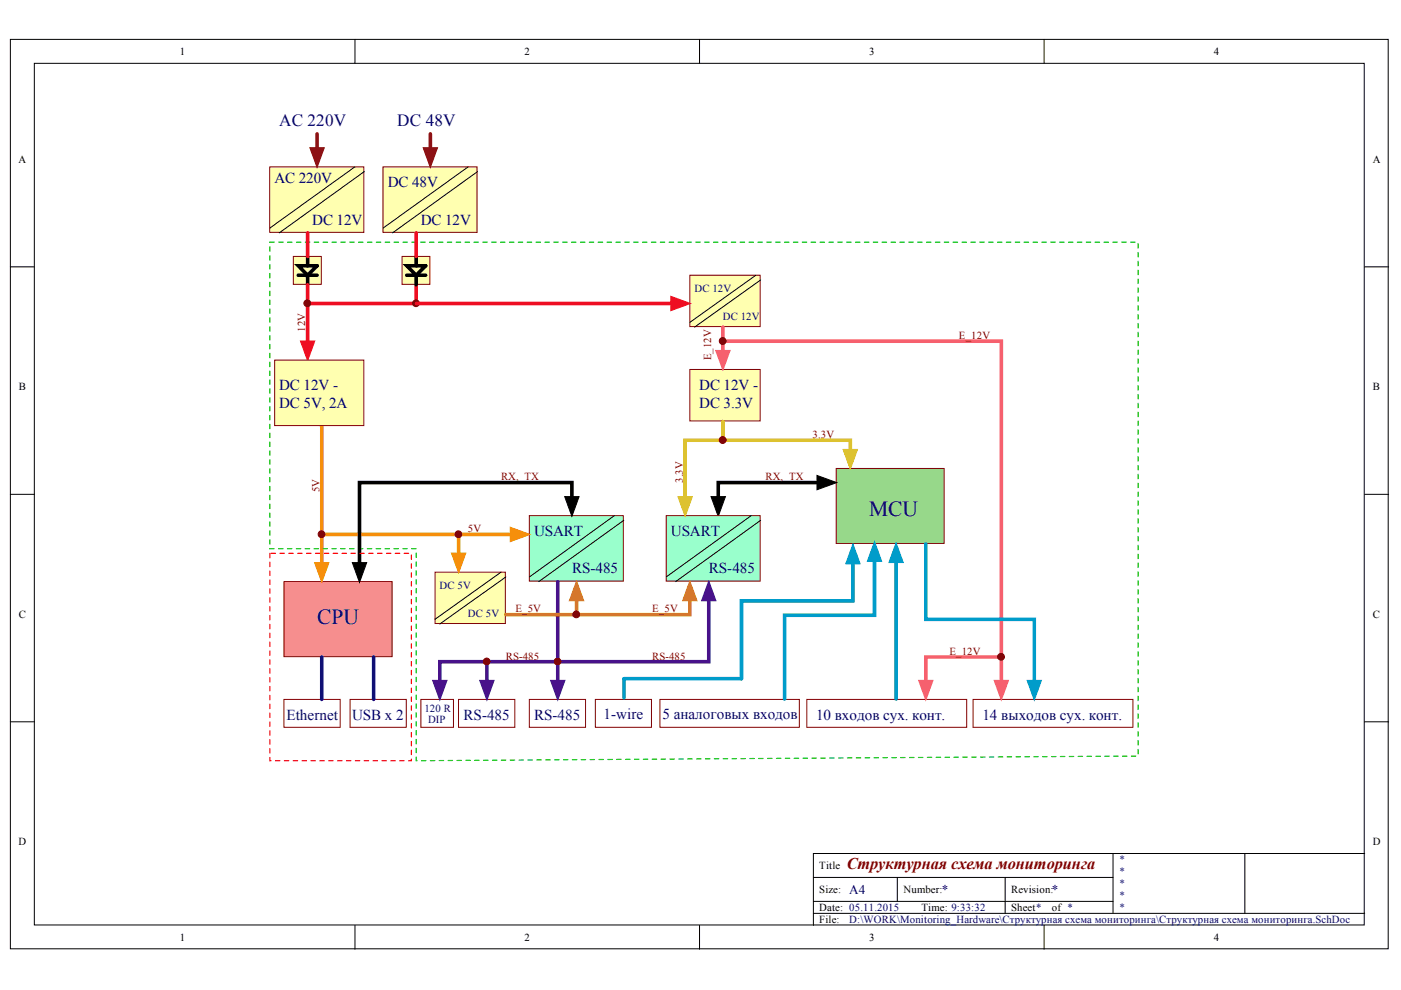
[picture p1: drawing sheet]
<svg xmlns="http://www.w3.org/2000/svg" width="297mm" height="210mm" viewBox="0 0 297 210" stroke-linecap="round" stroke-linejoin="round" font-family="sans-serif">
<g fill="#fff" stroke="#000" stroke-width=".21">
<path d="M2.2 8.4h292.1v192.8h-292.1z"/>
<path d="M7.3 13.4h281.9v182.7h-281.9z"/>
</g>
<g fill="none" stroke="#000" stroke-width=".21">
<path d="M75.3 8.4v5M148.3 8.4v5M221.4 8.4v5M2.2 56.6h5.1M289.3 56.6h5.1M2.2 104.8h5.1M289.3 104.8h5.1M2.2 153h5.1M289.3 153h5.1M75.3 196.2v5.1M148.3 196.2v5.1M172.5 186h63.5"/>
<path d="M172.5 193.7h116.8M172.5 191.1h63.5M190.2 186v5.1M213.1 186v7.7M221.4 196.2v5.1M236 181v12.7M263.9 181h-91.4v15.2M289.3 181h-25.4v12.7"/>
</g>
<path d="M81.2 35.4h20v13.9h-20z" fill="#ffffb0" stroke="#800000" stroke-width=".21"/>
<path d="M60.2 123.3h22.9v15.9h-22.9z" fill="#f68e8e" stroke="#800000" stroke-width=".21"/>
<path d="M99.2 35.4l-18 13M101.3 36.4l-18.1 13" fill="none" stroke="#000" stroke-width=".21"/>
<path d="M57.2 35.4h19.9v13.9h-19.9z" fill="#ffffb0" stroke="#800000" stroke-width=".21"/>
<path d="M75.2 35.4l-18 13M77.2 36.4l-18 13" fill="none" stroke="#000" stroke-width=".21"/>
<path d="M112.2 109.3h20v13.9h-20z" fill="#9fc" stroke="#800000" stroke-width=".21"/>
<path d="M130.2 109.3l-17.9 13M132.3 110.3l-18.1 13" fill="none" stroke="#000" stroke-width=".21"/>
<path d="M97.2 148.3h12v5.9h-12z" fill="none" stroke="#800000" stroke-width=".21"/>
<path d="M68.2 90.3v32" fill="none" stroke="#fa8e02" stroke-width=".76"/>
<path d="M66.7 119.3h3l-1.5 4.2z" fill="#fa8e02"/>
<path d="M66.7 119.3h3l-1.5 4.2z" fill="none" stroke="#fa8e02" stroke-width=".21"/>
<path d="M62.2 54.4h5.9v5.9h-5.9z" fill="#ffffb0" stroke="#800000" stroke-width=".21"/>
<path d="M63.2 56.4h4l-2 2zM63.2 58.4h4M65.2 54.4v2M65.2 58.4v2" fill="none" stroke="#000" stroke-width=".76"/>
<path d="M65.2 60.4v3.9h23v-3.9M65.2 64.3v11" fill="none" stroke="#ee0e22" stroke-width=".76"/>
<path d="M63.7 72.3h3l-1.5 4.2z" fill="#ee0e22"/>
<path d="M63.7 72.3h3l-1.5 4.2z" fill="none" stroke="#ee0e22" stroke-width=".21"/>
<path d="M177.3 99.3h22.9v15.9h-22.9z" fill="#97d88a" stroke="#800000" stroke-width=".21"/>
<path d="M67.2 28.4v6" fill="none" stroke="#8e0815" stroke-width=".76"/>
<path d="M65.7 31.3h3.1l-1.6 4.2z" fill="#8e0815"/>
<path d="M65.7 31.3h3.1l-1.6 4.2z" fill="none" stroke="#8e0815" stroke-width=".21"/>
<path d="M91.2 28.4v6" fill="none" stroke="#8e0815" stroke-width=".76"/>
<path d="M89.7 31.3h3.1l-1.6 4.2z" fill="#8e0815"/>
<path d="M89.7 31.3h3.1l-1.6 4.2z" fill="none" stroke="#8e0815" stroke-width=".21"/>
<path d="M85.2 54.4h5.9v5.9h-5.9z" fill="#ffffb0" stroke="#800000" stroke-width=".21"/>
<path d="M86.2 56.4h4l-2 2zM86.2 58.4h4M88.2 54.4v2M88.2 58.4v2" fill="none" stroke="#000" stroke-width=".76"/>
<circle cx="65.2" cy="64.3" r=".72" fill="#800000" stroke="#800000" stroke-width=".21"/>
<path d="M68.2 113.3h43" fill="none" stroke="#fd8300" stroke-width=".76"/>
<path d="M108.2 111.8l4.2 1.5-4.2 1.5z" fill="#fd8300"/>
<path d="M108.2 111.8l4.2 1.5-4.2 1.5z" fill="none" stroke="#fd8300" stroke-width=".21"/>
<circle cx="68.2" cy="113.3" r=".72" fill="#800000" stroke="#800000" stroke-width=".21"/>
<path d="M112.2 148.3h11.9v5.9h-11.9z" fill="none" stroke="#800000" stroke-width=".21"/>
<path d="M118.3 123.3v24" fill="none" stroke="#48128a" stroke-width=".76"/>
<path d="M116.7 144.3h3.1l-1.5 4.1z" fill="#48128a"/>
<path d="M116.7 144.3h3.1l-1.5 4.1z" fill="none" stroke="#48128a" stroke-width=".21"/>
<path d="M60.2 148.3h11.9v5.9h-11.9zM74.2 148.3h11.9v5.9h-11.9z" fill="none" stroke="#800000" stroke-width=".21"/>
<path d="M68.2 139.3v9M79.2 139.3v9" fill="none" stroke="#0000bf" stroke-width=".76"/>
<path d="M146.3 78.3h14.9v10.9h-14.9z" fill="#ffffb0" stroke="#800000" stroke-width=".21"/>
<path d="M89.2 148.3h6.9v5.9h-6.9zM139.9 148.3h29.6v5.9h-29.6zM171.1 148.3h33.9v5.9h-33.9zM206.3 148.3h33.9v5.9h-33.9z" fill="none" stroke="#800000" stroke-width=".21"/>
<circle cx="88.2" cy="64.3" r=".71" fill="#800000" stroke="#800000" stroke-width=".21"/>
<path d="M93.2 147.3v-7h10v7" fill="none" stroke="#48128a" stroke-width=".76"/>
<path d="M101.7 144.3h3.1l-1.6 4.1z" fill="#48128a"/>
<path d="M101.7 144.3h3.1l-1.6 4.1z" fill="none" stroke="#48128a" stroke-width=".21"/>
<path d="M91.7 144.3h3.1l-1.6 4.1z" fill="#48128a"/>
<path d="M91.7 144.3h3.1l-1.6 4.1z" fill="none" stroke="#48128a" stroke-width=".21"/>
<path d="M58.2 76.4h18.9v13.8h-18.9z" fill="#ffffb0" stroke="#800000" stroke-width=".21"/>
<path d="M176.3 102.3h-24v6" fill="none" stroke="#000" stroke-width=".76"/>
<path d="M150.8 105.3h3l-1.5 4.2zM173.2 100.8l4.2 1.5-4.2 1.5z" fill="#000"/>
<path d="M150.8 105.3h3l-1.5 4.2zM173.2 100.8l4.2 1.5-4.2 1.5z" fill="none" stroke="#000" stroke-width=".21"/>
<path d="M57.2 51.4h184.1v108.9l-153.1 1v-45h-31v-64.9" fill="none" stroke="#00bf00" stroke-width=".25" stroke-dasharray=".9 .9"/>
<path d="M153.3 89.4v3.9h27v5" fill="none" stroke="#d7c001" stroke-width=".76"/>
<path d="M178.8 95.3h3l-1.5 4.2z" fill="#d7c001"/>
<path d="M178.8 95.3h3l-1.5 4.2z" fill="none" stroke="#d7c001" stroke-width=".21"/>
<path d="M121.3 108.3v-6h-45.1v20" fill="none" stroke="#000" stroke-width=".76"/>
<path d="M119.7 105.3h3.1l-1.5 4.2zM74.7 119.3h3l-1.5 4.2z" fill="#000"/>
<path d="M74.7 119.3h3l-1.5 4.2zM119.7 105.3h3.1l-1.5 4.2z" fill="none" stroke="#000" stroke-width=".21"/>
<path d="M103.2 140.3h15.1" fill="none" stroke="#48128a" stroke-width=".76"/>
<circle cx="103.2" cy="140.2" r=".71" fill="#800000" stroke="#800000" stroke-width=".21"/>
<path d="M92.2 121.3h14.9v10.9h-14.9z" fill="#ffffb0" stroke="#800000" stroke-width=".21"/>
<path d="M106.2 121.3l-14 10M107.2 122.3l-14 10" fill="none" stroke="#000" stroke-width=".21"/>
<path d="M97.2 113.3v7" fill="none" stroke="#fa8e02" stroke-width=".76"/>
<path d="M95.7 117.3h3.1l-1.6 4.2z" fill="#fa8e02"/>
<path d="M95.7 117.3h3.1l-1.6 4.2z" fill="none" stroke="#fa8e02" stroke-width=".21"/>
<circle cx="97.2" cy="113.3" r=".72" fill="#800000" stroke="#800000" stroke-width=".21"/>
<path d="M65.2 49.4v5M88.2 49.4v5" fill="none" stroke="#ee0e22" stroke-width=".76"/>
<path d="M122.2 124.3v6h-15" fill="none" stroke="#c87b0c" stroke-width=".76"/>
<path d="M122.2 123.2l1.6 4.2h-3.1z" fill="#c87b0c"/>
<path d="M122.2 123.2l1.6 4.2h-3.1z" fill="none" stroke="#c87b0c" stroke-width=".21"/>
<path d="M146.3 58.4h14.9v10.8h-14.9z" fill="#ffffb0" stroke="#800000" stroke-width=".21"/>
<path d="M160.3 58.4l-14 10M161.3 59.3l-14 10" fill="none" stroke="#000" stroke-width=".21"/>
<path d="M88.2 64.3h57.1" fill="none" stroke="#ee0e22" stroke-width=".76"/>
<path d="M142.2 62.8l4.2 1.5-4.2 1.6z" fill="#ee0e22"/>
<path d="M142.2 62.8l4.2 1.5-4.2 1.6z" fill="none" stroke="#ee0e22" stroke-width=".21"/>
<path d="M141.2 109.3h20v13.9h-20z" fill="#9fc" stroke="#800000" stroke-width=".21"/>
<path d="M159.3 109.3l-18.1 13M161.3 110.3l-18 13" fill="none" stroke="#000" stroke-width=".21"/>
<path d="M150.3 124.3v16h-32" fill="none" stroke="#48128a" stroke-width=".76"/>
<path d="M150.3 123.2l1.5 4.2h-3.1z" fill="#48128a"/>
<path d="M150.3 123.2l1.5 4.2h-3.1z" fill="none" stroke="#48128a" stroke-width=".21"/>
<circle cx="118.2" cy="140.2" r=".71" fill="#800000" stroke="#800000" stroke-width=".21"/>
<path d="M146.3 124.3v6h-24.1" fill="none" stroke="#c87b0c" stroke-width=".76"/>
<path d="M146.3 123.2l1.5 4.2h-3.1z" fill="#c87b0c"/>
<path d="M146.3 123.2l1.5 4.2h-3.1z" fill="none" stroke="#c87b0c" stroke-width=".21"/>
<circle cx="122.2" cy="130.3" r=".71" fill="#800000" stroke="#800000" stroke-width=".21"/>
<path d="M185.4 116v14.4h-19v17.8" fill="none" stroke="#009cca" stroke-width=".76"/>
<path d="M185.4 114.8l1.5 4.2h-3z" fill="#009cca"/>
<path d="M185.4 114.8l1.5 4.2h-3z" fill="none" stroke="#009cca" stroke-width=".21"/>
<path d="M153.3 69.3v8" fill="none" stroke="#f6606e" stroke-width=".76"/>
<path d="M151.7 74.3h3.1l-1.5 4.2z" fill="#f6606e"/>
<path d="M151.7 74.3h3.1l-1.5 4.2z" fill="none" stroke="#f6606e" stroke-width=".21"/>
<path d="M153.3 93.3h-8v15" fill="none" stroke="#d7c001" stroke-width=".76"/>
<path d="M143.7 105.3h3.1l-1.5 4.2z" fill="#d7c001"/>
<path d="M143.7 105.3h3.1l-1.5 4.2z" fill="none" stroke="#d7c001" stroke-width=".21"/>
<circle cx="153.2" cy="93.3" r=".72" fill="#800000" stroke="#800000" stroke-width=".21"/>
<path d="M153.3 72.3h59v67h-16v8" fill="none" stroke="#f6606e" stroke-width=".76"/>
<path d="M194.8 144.3h3l-1.5 4.1z" fill="#f6606e"/>
<path d="M194.8 144.3h3l-1.5 4.1z" fill="none" stroke="#f6606e" stroke-width=".21"/>
<circle cx="153.2" cy="72.3" r=".72" fill="#800000" stroke="#800000" stroke-width=".21"/>
<path d="M190 116.2v32" fill="none" stroke="#009cca" stroke-width=".76"/>
<path d="M190 115.1l1.5 4.2h-3z" fill="#009cca"/>
<path d="M190 115.1l1.5 4.2h-3z" fill="none" stroke="#009cca" stroke-width=".21"/>
<path d="M196.3 115.3v16h23v16" fill="none" stroke="#009cca" stroke-width=".76"/>
<path d="M217.8 144.3h3l-1.5 4.1z" fill="#009cca"/>
<path d="M217.8 144.3h3l-1.5 4.1z" fill="none" stroke="#009cca" stroke-width=".21"/>
<path d="M212.3 139.3v8" fill="none" stroke="#f6606e" stroke-width=".76"/>
<path d="M210.8 144.3h3l-1.5 4.1z" fill="#f6606e"/>
<path d="M210.8 144.3h3l-1.5 4.1z" fill="none" stroke="#f6606e" stroke-width=".21"/>
<circle cx="212.2" cy="139.3" r=".72" fill="#800000" stroke="#800000" stroke-width=".21"/>
<path d="M57.2 117.3v44h30v-44h-30" fill="none" stroke="#f00" stroke-width=".25" stroke-dasharray=".9 .9"/>
<path d="M126.2 148.3h11.9v5.9h-11.9z" fill="none" stroke="#800000" stroke-width=".21"/>
<path d="M180.8 116.5v10.9h-23.6v16.5" fill="none" stroke="#009cca" stroke-width=".76"/>
<path d="M180.8 115.3l1.6 4.2h-3.1z" fill="#009cca"/>
<path d="M180.8 115.3l1.6 4.2h-3.1z" fill="none" stroke="#009cca" stroke-width=".21"/>
<path d="M157.2 143.9h-24.9v4.1" fill="none" stroke="#009cca" stroke-width=".76"/>
<g font-size="4.6" fill="#000080">
<text x="184.3" y="109.3">MCU</text>
<text x="67.2" y="132.3">CPU</text>
</g>
<g font-size="3.6" fill="#000080">
<text x="59.2" y="26.6">AC 220V</text>
<text x="84.2" y="26.6">DC 48V</text>
</g>
<text font-size="3.5" fill="#800000" x="179.5" y="184.3">Структурная схема мониторинга</text>
<g font-size="3.2" fill="#000080">
<text x="58.2" y="38.7">AC 220V</text>
<text x="82.2" y="39.7">DC 48V</text>
<text x="66.2" y="47.7">DC 12V</text>
<text x="89.2" y="47.7">DC 12V</text>
<text x="59.2" y="82.6">DC 12V -</text>
<text x="148.3" y="82.6">DC 12V -</text>
<text x="59.2" y="86.6">DC 5V, 2A</text>
<text x="148.3" y="86.6">DC 3.3V</text>
<text x="113.2" y="113.6">USART</text>
<text x="142.2" y="113.6">USART</text>
<text x="121.3" y="121.6">RS-485</text>
<text x="150.3" y="121.6">RS-485</text>
<text x="60.7" y="152.6">Ethernet</text>
<text x="74.7" y="152.6">USB x 2</text>
<text x="98.3" y="152.6">RS-485</text>
<text x="113.2" y="152.6">RS-485</text>
<text x="128" y="152.3">1-wire</text>
<text x="140.5" y="152.3">5 аналоговых входов</text>
<text x="173" y="152.6">10 входов сух. конт.</text>
<text x="208.3" y="152.6">14 выходов сух. конт.</text>
</g>
<g font-size="2.8" fill="#000080">
<text x="180.1" y="189.5">A4</text>
<text x="199.7" y="189.5">*</text>
<text x="223" y="189.5">*</text>
</g>
<g font-size="2.3">
<text x="38.1" y="11.7">1</text>
<text x="111.2" y="11.7">2</text>
<text x="184.3" y="11.7">3</text>
<text x="257.4" y="11.7">4</text>
<text x="3.9" y="34.5">A</text>
<text x="291.1" y="34.5">A</text>
<text x="4" y="82.7">B</text>
<text x="291.1" y="82.7">B</text>
<text x="4" y="131">C</text>
<text x="291.1" y="131">C</text>
<text x="3.9" y="179.2">D</text>
<text x="291.1" y="179.2">D</text>
<text x="173.7" y="184.3">Title</text>
<text x="173.7" y="189.4">Size:</text>
<text x="191.6" y="189.4">Number:</text>
<text x="214.4" y="189.4">Revision:</text>
<text x="173.7" y="193.2">Date: 05.11.2015</text>
<text x="173.7" y="195.7">File:</text>
<text x="195.4" y="193.2">Time: 9:33:32</text>
<text x="214.4" y="193.2">Sheet*</text>
<text x="223" y="193.2">of *</text>
<text x="38.1" y="199.5">1</text>
<text x="111.2" y="199.5">2</text>
<text x="184.3" y="199.5">3</text>
<text x="257.4" y="199.5">4</text>
</g>
<g font-size="2.3" fill="#000080">
<text x="147.2" y="61.9">DC 12V</text>
<text x="153.2" y="67.9">DC 12V</text>
<text x="93.2" y="124.8">DC 5V</text>
<text x="99.2" y="130.8">DC 5V</text>
<text x="90" y="151">120 R</text>
<text x="90.7" y="153.4">DIP</text>
<text x="237.2" y="183">*</text>
<text x="237.2" y="185.6">*</text>
<text x="237.2" y="188.1">*</text>
<text x="237.2" y="190.6">*</text>
<text x="180.1" y="195.7">D:\WORK\Monitoring_Hardware\Структурная схема мониторинга\Структурная схема мониторинга.SchDoc</text>
<text x="237.2" y="193.2">*</text>
</g>
<g font-size="2.3" fill="#800000">
<text x="64.7" y="70.4" transform="rotate(-90 64.7 70.4)">12V</text>
<text x="203.3" y="71.8">E_12V</text>
<text x="150.8" y="76.4" transform="rotate(-90 150.8 76.4)">E_12V</text>
<text x="172.3" y="92.9">3.3V</text>
<text x="106.2" y="101.8">RX, TX</text>
<text x="162.3" y="101.8">RX, TX</text>
<text x="67.7" y="104.4" transform="rotate(-90 67.7 104.4)">5V</text>
<text x="144.8" y="102.3" transform="rotate(-90 144.8 102.3)">3.3V</text>
<text x="99.2" y="112.8">5V</text>
<text x="109.3" y="129.8">E_5V</text>
<text x="138.3" y="129.8">E_5V</text>
<text x="107.2" y="139.8">RS-485</text>
<text x="138.3" y="139.8">RS-485</text>
<text x="201.3" y="138.8">E_12V</text>
</g>
</svg>
